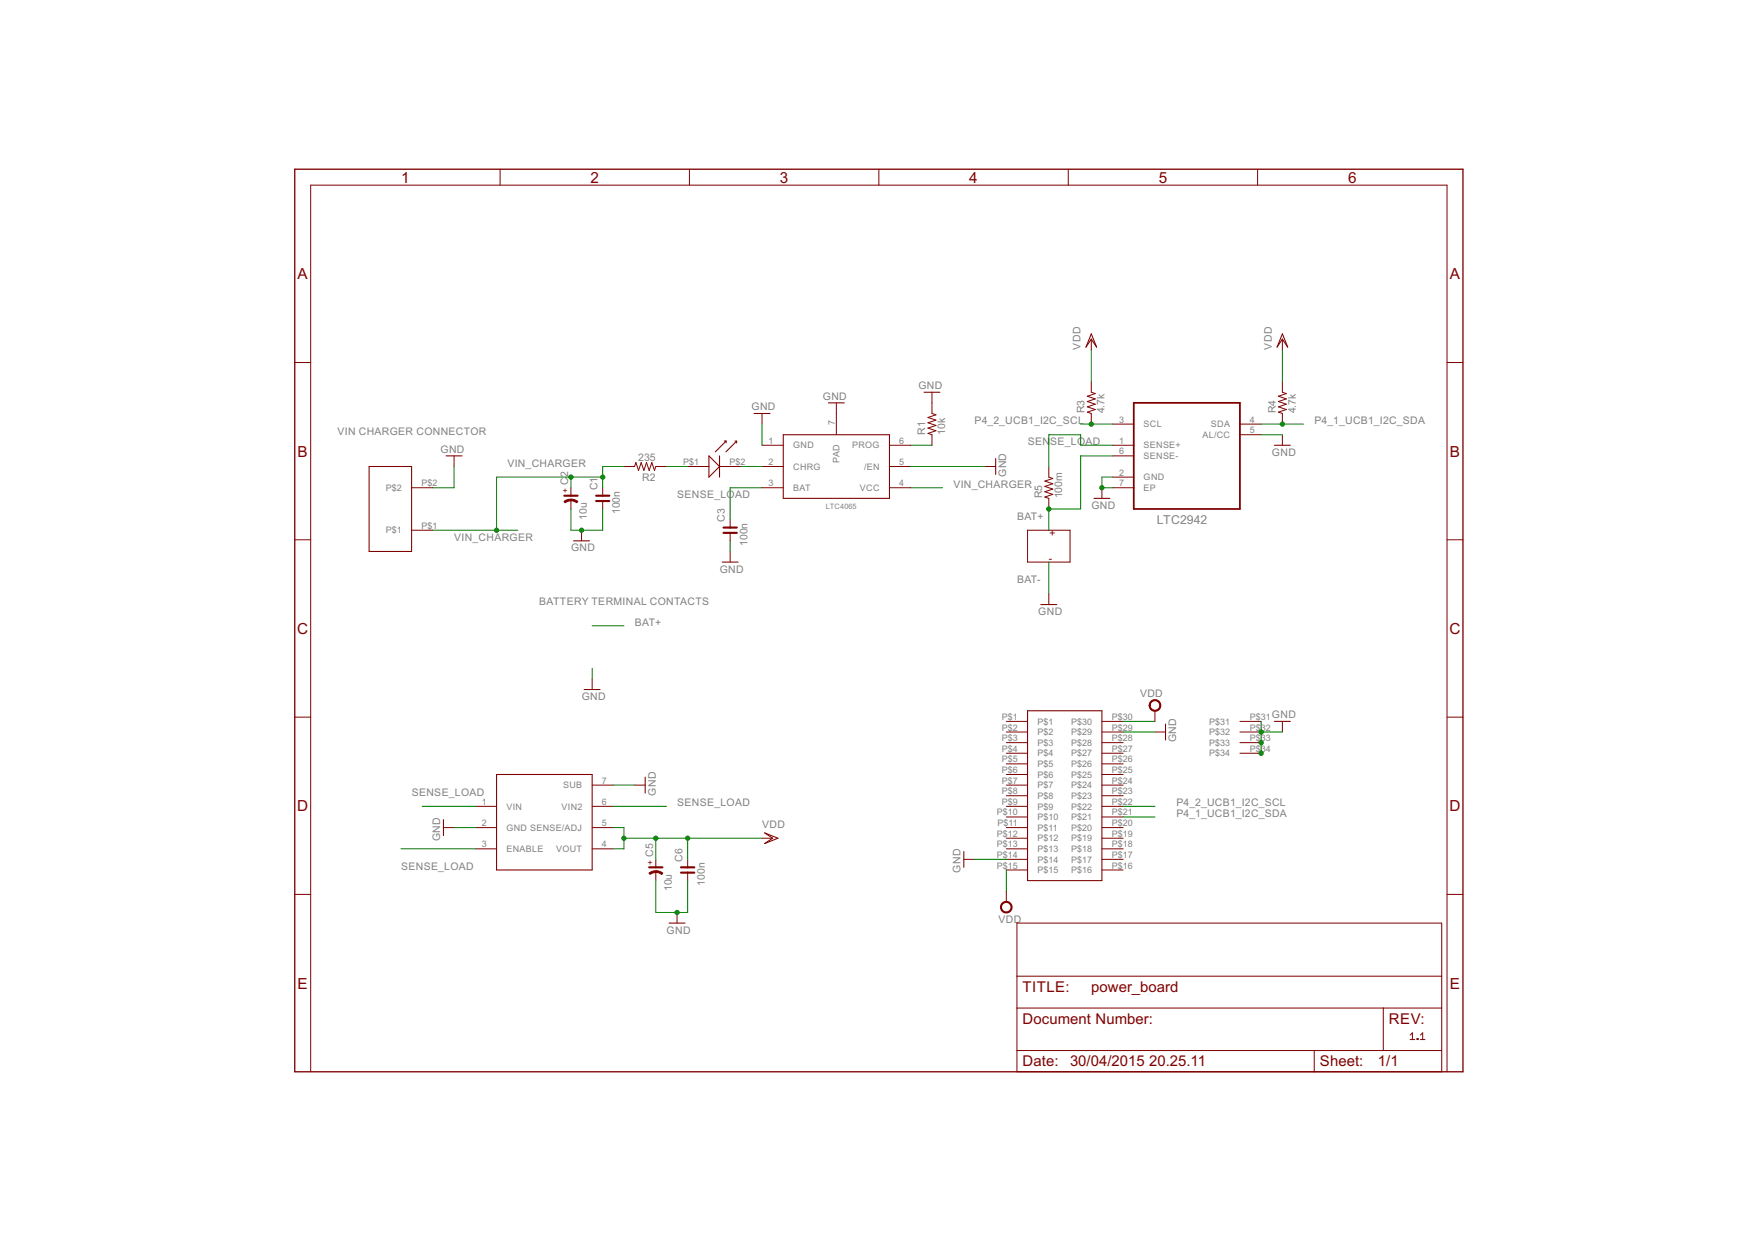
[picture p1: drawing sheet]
<?xml version="1.0" encoding="utf-8"?>
<!DOCTYPE eagle SYSTEM "eagle.dtd">
<eagle version="6.6.0">
<drawing>
<settings>
<setting alwaysvectorfont="no"/>
<setting verticaltext="up"/>
</settings>
<grid distance="0.1" unitdist="inch" unit="inch" style="lines" multiple="1" display="no" altdistance="0.01" altunitdist="inch" altunit="inch"/>
<schematic xreflabel="%F%N/%S.%C%R" xrefpart="/%S.%C%R">
<libraries>
<library name="ltc4065">
<symbols>
<symbol name="LTC4065">
<wire x1="-12.7" y1="7.62" x2="-12.7" y2="-7.62" width="0.254" layer="94"/>
<wire x1="-12.7" y1="-7.62" x2="12.7" y2="-7.62" width="0.254" layer="94"/>
<wire x1="12.7" y1="-7.62" x2="12.7" y2="7.62" width="0.254" layer="94"/>
<wire x1="12.7" y1="7.62" x2="-12.7" y2="7.62" width="0.254" layer="94"/>
<text x="-2.54" y="-10.16" size="1.27" layer="95">LTC4065</text>
<pin name="GND" x="-17.78" y="5.08" length="middle"/>
<pin name="CHRG" x="-17.78" y="0" length="middle"/>
<pin name="BAT" x="-17.78" y="-5.08" length="middle"/>
<pin name="VCC" x="17.78" y="-5.08" length="middle" rot="R180"/>
<pin name="/EN" x="17.78" y="0" length="middle" rot="R180"/>
<pin name="PROG" x="17.78" y="5.08" length="middle" rot="R180"/>
<pin name="PAD" x="0" y="12.7" length="middle" rot="R270"/>
</symbol>
</symbols>
<devicesets>
<deviceset name="LTC4065">
<gates>
<gate name="A" symbol="LTC4065" x="0" y="0"/>
</gates>
<devices>
<device name="" package="LTC4065">
<connects>
<connect gate="A" pin="/EN" pad="5"/>
<connect gate="A" pin="BAT" pad="3"/>
<connect gate="A" pin="CHRG" pad="2"/>
<connect gate="A" pin="GND" pad="1"/>
<connect gate="A" pin="PAD" pad="7"/>
<connect gate="A" pin="PROG" pad="6"/>
<connect gate="A" pin="VCC" pad="4"/>
</connects>
<technologies>
<technology name=""/>
</technologies>
</device>
</devices>
</deviceset>
</devicesets>
</library>
<library name="supply1">
<symbols>
<symbol name="GND">
<wire x1="-1.905" y1="0" x2="1.905" y2="0" width="0.254" layer="94"/>
<text x="-2.54" y="-2.54" size="1.778" layer="96">&gt;VALUE</text>
<pin name="GND" x="0" y="2.54" visible="off" length="short" direction="sup" rot="R270"/>
</symbol>
<symbol name="VDD">
<wire x1="1.27" y1="-1.905" x2="0" y2="0" width="0.254" layer="94"/>
<wire x1="0" y1="0" x2="-1.27" y2="-1.905" width="0.254" layer="94"/>
<wire x1="0" y1="1.27" x2="-1.27" y2="-1.905" width="0.254" layer="94"/>
<wire x1="1.27" y1="-1.905" x2="0" y2="1.27" width="0.254" layer="94"/>
<text x="-2.54" y="-2.54" size="1.778" layer="96" rot="R90">&gt;VALUE</text>
<pin name="VDD" x="0" y="-2.54" visible="off" length="short" direction="sup" rot="R90"/>
</symbol>
</symbols>
<devicesets>
<deviceset name="GND" prefix="GND">
<gates>
<gate name="1" symbol="GND" x="0" y="0"/>
</gates>
<devices>
<device name="">
<technologies>
<technology name=""/>
</technologies>
</device>
</devices>
</deviceset>
<deviceset name="VDD" prefix="VDD">
<gates>
<gate name="G$1" symbol="VDD" x="0" y="0"/>
</gates>
<devices>
<device name="">
<technologies>
<technology name=""/>
</technologies>
</device>
</devices>
</deviceset>
</devicesets>
</library>
<library name="rc-master-smd">
<symbols>
<symbol name="R-">
<wire x1="-2.54" y1="0" x2="-2.2225" y2="0.9525" width="0.2032" layer="94"/>
<wire x1="-2.2225" y1="0.9525" x2="-1.5875" y2="-0.9525" width="0.2032" layer="94"/>
<wire x1="-1.5875" y1="-0.9525" x2="-0.9525" y2="0.9525" width="0.2032" layer="94"/>
<wire x1="-0.9525" y1="0.9525" x2="-0.3175" y2="-0.9525" width="0.2032" layer="94"/>
<wire x1="-0.3175" y1="-0.9525" x2="0.3175" y2="0.9525" width="0.2032" layer="94"/>
<wire x1="0.3175" y1="0.9525" x2="0.9525" y2="-0.9525" width="0.2032" layer="94"/>
<wire x1="0.9525" y1="-0.9525" x2="1.5875" y2="0.9525" width="0.2032" layer="94"/>
<wire x1="1.5875" y1="0.9525" x2="2.2225" y2="-0.9525" width="0.2032" layer="94"/>
<wire x1="2.2225" y1="-0.9525" x2="2.54" y2="0" width="0.2032" layer="94"/>
<text x="-2.54" y="1.5875" size="1.778" layer="95">&gt;NAME</text>
<text x="-2.54" y="-3.175" size="1.778" layer="96">&gt;VALUE</text>
<pin name="2" x="5.08" y="0" visible="off" length="short" direction="pas" swaplevel="1" rot="R180"/>
<pin name="1" x="-5.08" y="0" visible="off" length="short" direction="pas" swaplevel="1"/>
</symbol>
<symbol name="CNP-">
<wire x1="-2.54" y1="0" x2="-0.635" y2="0" width="0.1524" layer="94"/>
<wire x1="2.54" y1="0" x2="0.635" y2="0" width="0.1524" layer="94"/>
<wire x1="0.635" y1="1.5875" x2="0.635" y2="0" width="0.508" layer="94"/>
<wire x1="0.635" y1="0" x2="0.635" y2="-1.5875" width="0.508" layer="94"/>
<wire x1="-0.635" y1="1.5875" x2="-0.635" y2="0" width="0.508" layer="94"/>
<wire x1="-0.635" y1="0" x2="-0.635" y2="-1.5875" width="0.508" layer="94"/>
<text x="-2.794" y="-1.27" size="0.8636" layer="93">1</text>
<text x="2.286" y="-1.27" size="0.8636" layer="93">2</text>
<text x="1.905" y="1.27" size="1.778" layer="95">&gt;NAME</text>
<text x="-3.81" y="-4.1275" size="1.778" layer="96">&gt;VALUE</text>
<pin name="1" x="-2.54" y="0" visible="off" length="point" direction="pas" swaplevel="1"/>
<pin name="2" x="2.54" y="0" visible="off" length="point" direction="pas" swaplevel="1" rot="R180"/>
</symbol>
<symbol name="CP-">
<wire x1="0.635" y1="0" x2="2.54" y2="0" width="0.1524" layer="94"/>
<wire x1="0.635" y1="1.5875" x2="0.635" y2="0" width="0.508" layer="94"/>
<wire x1="0.635" y1="0" x2="0.635" y2="-1.5875" width="0.508" layer="94"/>
<wire x1="-0.381" y1="0" x2="-0.3811" y2="0" width="0.1524" layer="94"/>
<wire x1="-0.3811" y1="0" x2="-2.54" y2="0" width="0.1524" layer="94"/>
<wire x1="-0.365" y1="0" x2="-0.9017" y2="-1.5367" width="0.4064" layer="94" curve="-37.878659" cap="flat"/>
<wire x1="-0.8979" y1="1.5144" x2="-0.3811" y2="0" width="0.4064" layer="94" curve="-37.377473" cap="flat"/>
<text x="3.175" y="0.635" size="1.778" layer="95">&gt;NAME</text>
<text x="-5.08" y="-3.81" size="1.778" layer="96">&gt;VALUE</text>
<text x="1.27" y="0.635" size="1.4224" layer="94" ratio="12">+</text>
<pin name="-" x="-2.54" y="0" visible="off" length="point" direction="pas"/>
<pin name="+" x="2.54" y="0" visible="off" length="point" direction="pas" rot="R180"/>
</symbol>
</symbols>
<devicesets>
<deviceset name="C_" prefix="C" uservalue="yes">
<gates>
<gate name="G$1" symbol="CNP-" x="2.54" y="0"/>
</gates>
<devices>
<device name="1812" package="C1812">
<connects>
<connect gate="G$1" pin="1" pad="1"/>
<connect gate="G$1" pin="2" pad="2"/>
</connects>
<technologies>
<technology name=""/>
</technologies>
</device>
<device name="1812K" package="C1812K">
<connects>
<connect gate="G$1" pin="1" pad="1"/>
<connect gate="G$1" pin="2" pad="2"/>
</connects>
<technologies>
<technology name=""/>
</technologies>
</device>
<device name="1825" package="C1825">
<connects>
<connect gate="G$1" pin="1" pad="1"/>
<connect gate="G$1" pin="2" pad="2"/>
</connects>
<technologies>
<technology name=""/>
</technologies>
</device>
<device name="1825K" package="C1825K">
<connects>
<connect gate="G$1" pin="1" pad="1"/>
<connect gate="G$1" pin="2" pad="2"/>
</connects>
<technologies>
<technology name=""/>
</technologies>
</device>
<device name="2012" package="C2012">
<connects>
<connect gate="G$1" pin="1" pad="1"/>
<connect gate="G$1" pin="2" pad="2"/>
</connects>
<technologies>
<technology name=""/>
</technologies>
</device>
<device name="2220K" package="C2220K">
<connects>
<connect gate="G$1" pin="1" pad="1"/>
<connect gate="G$1" pin="2" pad="2"/>
</connects>
<technologies>
<technology name=""/>
</technologies>
</device>
<device name="2225K" package="C2225K">
<connects>
<connect gate="G$1" pin="1" pad="1"/>
<connect gate="G$1" pin="2" pad="2"/>
</connects>
<technologies>
<technology name=""/>
</technologies>
</device>
<device name="3216" package="C3216">
<connects>
<connect gate="G$1" pin="1" pad="1"/>
<connect gate="G$1" pin="2" pad="2"/>
</connects>
<technologies>
<technology name=""/>
</technologies>
</device>
<device name="3225" package="C3225">
<connects>
<connect gate="G$1" pin="1" pad="1"/>
<connect gate="G$1" pin="2" pad="2"/>
</connects>
<technologies>
<technology name=""/>
</technologies>
</device>
<device name="4532" package="C4532">
<connects>
<connect gate="G$1" pin="1" pad="1"/>
<connect gate="G$1" pin="2" pad="2"/>
</connects>
<technologies>
<technology name=""/>
</technologies>
</device>
<device name="4564" package="C4564">
<connects>
<connect gate="G$1" pin="1" pad="1"/>
<connect gate="G$1" pin="2" pad="2"/>
</connects>
<technologies>
<technology name=""/>
</technologies>
</device>
<device name="0402" package="C0402">
<connects>
<connect gate="G$1" pin="1" pad="1"/>
<connect gate="G$1" pin="2" pad="2"/>
</connects>
<technologies>
<technology name=""/>
</technologies>
</device>
<device name="0603" package="C0603">
<connects>
<connect gate="G$1" pin="1" pad="1"/>
<connect gate="G$1" pin="2" pad="2"/>
</connects>
<technologies>
<technology name=""/>
</technologies>
</device>
<device name="0805" package="C0805">
<connects>
<connect gate="G$1" pin="1" pad="1"/>
<connect gate="G$1" pin="2" pad="2"/>
</connects>
<technologies>
<technology name=""/>
</technologies>
</device>
<device name="1206" package="C1206">
<connects>
<connect gate="G$1" pin="1" pad="1"/>
<connect gate="G$1" pin="2" pad="2"/>
</connects>
<technologies>
<technology name=""/>
</technologies>
</device>
<device name="1210" package="C1210">
<connects>
<connect gate="G$1" pin="1" pad="1"/>
<connect gate="G$1" pin="2" pad="2"/>
</connects>
<technologies>
<technology name=""/>
</technologies>
</device>
<device name="0201" package="C0201">
<connects>
<connect gate="G$1" pin="1" pad="1"/>
<connect gate="G$1" pin="2" pad="2"/>
</connects>
<technologies>
<technology name=""/>
</technologies>
</device>
<device name="1608" package="C1608">
<connects>
<connect gate="G$1" pin="1" pad="1"/>
<connect gate="G$1" pin="2" pad="2"/>
</connects>
<technologies>
<technology name=""/>
</technologies>
</device>
<device name="1808" package="C1808">
<connects>
<connect gate="G$1" pin="1" pad="1"/>
<connect gate="G$1" pin="2" pad="2"/>
</connects>
<technologies>
<technology name=""/>
</technologies>
</device>
</devices>
</deviceset>
<deviceset name="CP_" prefix="C" uservalue="yes">
<gates>
<gate name="G$1" symbol="CP-" x="0" y="0"/>
</gates>
<devices>
<device name="SV-A" package="CSV-A">
<connects>
<connect gate="G$1" pin="+" pad="+"/>
<connect gate="G$1" pin="-" pad="-"/>
</connects>
<technologies>
<technology name=""/>
</technologies>
</device>
<device name="SV-B" package="CSV-B">
<connects>
<connect gate="G$1" pin="+" pad="+"/>
<connect gate="G$1" pin="-" pad="-"/>
</connects>
<technologies>
<technology name=""/>
</technologies>
</device>
<device name="SV-C" package="CSV-C">
<connects>
<connect gate="G$1" pin="+" pad="+"/>
<connect gate="G$1" pin="-" pad="-"/>
</connects>
<technologies>
<technology name=""/>
</technologies>
</device>
<device name="SV-D" package="CSV-D">
<connects>
<connect gate="G$1" pin="+" pad="+"/>
<connect gate="G$1" pin="-" pad="-"/>
</connects>
<technologies>
<technology name=""/>
</technologies>
</device>
<device name="SV-E/F" package="CSV-E/F">
<connects>
<connect gate="G$1" pin="+" pad="+"/>
<connect gate="G$1" pin="-" pad="-"/>
</connects>
<technologies>
<technology name=""/>
</technologies>
</device>
<device name="SV-G" package="CSV-G">
<connects>
<connect gate="G$1" pin="+" pad="+"/>
<connect gate="G$1" pin="-" pad="-"/>
</connects>
<technologies>
<technology name=""/>
</technologies>
</device>
<device name="3216" package="C3216/T">
<connects>
<connect gate="G$1" pin="+" pad="+"/>
<connect gate="G$1" pin="-" pad="-"/>
</connects>
<technologies>
<technology name=""/>
</technologies>
</device>
<device name="3216-18" package="C3216-18/T">
<connects>
<connect gate="G$1" pin="+" pad="+"/>
<connect gate="G$1" pin="-" pad="-"/>
</connects>
<technologies>
<technology name=""/>
</technologies>
</device>
<device name="3528" package="C3528/T">
<connects>
<connect gate="G$1" pin="+" pad="+"/>
<connect gate="G$1" pin="-" pad="-"/>
</connects>
<technologies>
<technology name=""/>
</technologies>
</device>
<device name="3528-21" package="C3528-21/T">
<connects>
<connect gate="G$1" pin="+" pad="+"/>
<connect gate="G$1" pin="-" pad="-"/>
</connects>
<technologies>
<technology name=""/>
</technologies>
</device>
<device name="6032" package="C6032/T">
<connects>
<connect gate="G$1" pin="+" pad="+"/>
<connect gate="G$1" pin="-" pad="-"/>
</connects>
<technologies>
<technology name=""/>
</technologies>
</device>
<device name="6032-28" package="C6032-28/T">
<connects>
<connect gate="G$1" pin="+" pad="+"/>
<connect gate="G$1" pin="-" pad="-"/>
</connects>
<technologies>
<technology name=""/>
</technologies>
</device>
<device name="7343" package="C7343/T">
<connects>
<connect gate="G$1" pin="+" pad="+"/>
<connect gate="G$1" pin="-" pad="-"/>
</connects>
<technologies>
<technology name=""/>
</technologies>
</device>
<device name="SV-H" package="CSV-H">
<connects>
<connect gate="G$1" pin="+" pad="+"/>
<connect gate="G$1" pin="-" pad="-"/>
</connects>
<technologies>
<technology name=""/>
</technologies>
</device>
<device name="SV-J" package="CSV-J">
<connects>
<connect gate="G$1" pin="+" pad="+"/>
<connect gate="G$1" pin="-" pad="-"/>
</connects>
<technologies>
<technology name=""/>
</technologies>
</device>
<device name="SV-K" package="CSV-K">
<connects>
<connect gate="G$1" pin="+" pad="+"/>
<connect gate="G$1" pin="-" pad="-"/>
</connects>
<technologies>
<technology name=""/>
</technologies>
</device>
<device name="" package="C0402">
<connects>
<connect gate="G$1" pin="+" pad="1"/>
<connect gate="G$1" pin="-" pad="2"/>
</connects>
<technologies>
<technology name=""/>
</technologies>
</device>
</devices>
</deviceset>
<deviceset name="R_" prefix="R" uservalue="yes">
<gates>
<gate name="G$1" symbol="R-" x="0" y="0"/>
</gates>
<devices>
<device name="0402" package="R0402">
<connects>
<connect gate="G$1" pin="1" pad="1"/>
<connect gate="G$1" pin="2" pad="2"/>
</connects>
<technologies>
<technology name=""/>
</technologies>
</device>
<device name="0603" package="R0603">
<connects>
<connect gate="G$1" pin="1" pad="1"/>
<connect gate="G$1" pin="2" pad="2"/>
</connects>
<technologies>
<technology name=""/>
</technologies>
</device>
<device name="0805" package="R0805">
<connects>
<connect gate="G$1" pin="1" pad="1"/>
<connect gate="G$1" pin="2" pad="2"/>
</connects>
<technologies>
<technology name=""/>
</technologies>
</device>
<device name="1005" package="R1005">
<connects>
<connect gate="G$1" pin="1" pad="1"/>
<connect gate="G$1" pin="2" pad="2"/>
</connects>
<technologies>
<technology name=""/>
</technologies>
</device>
<device name="1206" package="R1206">
<connects>
<connect gate="G$1" pin="1" pad="1"/>
<connect gate="G$1" pin="2" pad="2"/>
</connects>
<technologies>
<technology name=""/>
</technologies>
</device>
<device name="1210" package="R1210">
<connects>
<connect gate="G$1" pin="1" pad="1"/>
<connect gate="G$1" pin="2" pad="2"/>
</connects>
<technologies>
<technology name=""/>
</technologies>
</device>
<device name="2010" package="R2010">
<connects>
<connect gate="G$1" pin="1" pad="1"/>
<connect gate="G$1" pin="2" pad="2"/>
</connects>
<technologies>
<technology name=""/>
</technologies>
</device>
<device name="2012" package="R2012">
<connects>
<connect gate="G$1" pin="1" pad="1"/>
<connect gate="G$1" pin="2" pad="2"/>
</connects>
<technologies>
<technology name=""/>
</technologies>
</device>
<device name="2512" package="R2512">
<connects>
<connect gate="G$1" pin="1" pad="1"/>
<connect gate="G$1" pin="2" pad="2"/>
</connects>
<technologies>
<technology name=""/>
</technologies>
</device>
<device name="3216" package="R3216">
<connects>
<connect gate="G$1" pin="1" pad="1"/>
<connect gate="G$1" pin="2" pad="2"/>
</connects>
<technologies>
<technology name=""/>
</technologies>
</device>
<device name="3225" package="R3225">
<connects>
<connect gate="G$1" pin="1" pad="1"/>
<connect gate="G$1" pin="2" pad="2"/>
</connects>
<technologies>
<technology name=""/>
</technologies>
</device>
<device name="5025" package="R5025">
<connects>
<connect gate="G$1" pin="1" pad="1"/>
<connect gate="G$1" pin="2" pad="2"/>
</connects>
<technologies>
<technology name=""/>
</technologies>
</device>
<device name="6332" package="R6332">
<connects>
<connect gate="G$1" pin="1" pad="1"/>
<connect gate="G$1" pin="2" pad="2"/>
</connects>
<technologies>
<technology name=""/>
</technologies>
</device>
<device name="0201" package="R0201">
<connects>
<connect gate="G$1" pin="1" pad="1"/>
<connect gate="G$1" pin="2" pad="2"/>
</connects>
<technologies>
<technology name=""/>
</technologies>
</device>
</devices>
</deviceset>
</devicesets>
</library>
<library name="LED_0402">
<symbols>
<symbol name="LED_0402">
<wire x1="-2.54" y1="2.54" x2="-2.54" y2="0" width="0.254" layer="94"/>
<wire x1="-2.54" y1="0" x2="-2.54" y2="-2.54" width="0.254" layer="94"/>
<wire x1="-2.54" y1="-2.54" x2="0" y2="0" width="0.254" layer="94"/>
<wire x1="0" y1="0" x2="-2.54" y2="2.54" width="0.254" layer="94"/>
<wire x1="0" y1="2.54" x2="0" y2="0" width="0.254" layer="94"/>
<wire x1="0" y1="0" x2="0" y2="-2.54" width="0.254" layer="94"/>
<wire x1="-1.0022" y1="3.5243" x2="1.5378" y2="6.0643" width="0.254" layer="94"/>
<wire x1="1.5378" y1="3.5243" x2="4.0778" y2="6.0643" width="0.254" layer="94"/>
<wire x1="1.1473" y1="6.0978" x2="1.555" y2="6.0978" width="0.254" layer="94"/>
<wire x1="1.555" y1="6.0978" x2="1.555" y2="5.664" width="0.254" layer="94"/>
<wire x1="3.7087" y1="6.0772" x2="4.0798" y2="6.0686" width="0.254" layer="94"/>
<wire x1="4.0798" y1="6.0686" x2="4.0798" y2="5.6434" width="0.254" layer="94"/>
<pin name="A" x="-7.62" y="0" visible="pad" length="middle"/>
<pin name="K" x="5.08" y="0" visible="pad" length="middle" rot="R180"/>
</symbol>
</symbols>
<devicesets>
<deviceset name="LED0402">
<gates>
<gate name="G$1" symbol="LED_0402" x="7.62" y="0"/>
</gates>
<devices>
<device name="" package="LED_0402">
<connects>
<connect gate="G$1" pin="A" pad="P$1"/>
<connect gate="G$1" pin="K" pad="P$2"/>
</connects>
<technologies>
<technology name=""/>
</technologies>
</device>
</devices>
</deviceset>
</devicesets>
</library>
<library name="ltc2942">
<symbols>
<symbol name="LTC2942CDCBTRMPBF">
<wire x1="-12.7" y1="10.16" x2="-12.7" y2="-15.24" width="0.4064" layer="94"/>
<wire x1="-12.7" y1="-15.24" x2="12.7" y2="-15.24" width="0.4064" layer="94"/>
<wire x1="12.7" y1="-15.24" x2="12.7" y2="10.16" width="0.4064" layer="94"/>
<wire x1="12.7" y1="10.16" x2="-12.7" y2="10.16" width="0.4064" layer="94"/>
<text x="-7.2644" y="-18.8214" size="2.0828" layer="95" ratio="10" rot="SR0">LTC2942</text>
<pin name="SCL" x="-17.78" y="5.08" length="middle" direction="in"/>
<pin name="SENSE+" x="-17.78" y="0" length="middle" direction="in"/>
<pin name="SENSE-" x="-17.78" y="-2.54" length="middle" direction="in"/>
<pin name="GND" x="-17.78" y="-7.62" length="middle" direction="pas"/>
<pin name="EP" x="-17.78" y="-10.16" length="middle" direction="pas"/>
<pin name="SDA" x="17.78" y="5.08" length="middle" rot="R180"/>
<pin name="AL/CC" x="17.78" y="2.54" length="middle" rot="R180"/>
</symbol>
</symbols>
<devicesets>
<deviceset name="LTC2942CDCBTRMPBF" prefix="U">
<gates>
<gate name="A" symbol="LTC2942CDCBTRMPBF" x="0" y="0"/>
</gates>
<devices>
<device name="" package="DFN200X300X80-7N">
<connects>
<connect gate="A" pin="AL/CC" pad="5"/>
<connect gate="A" pin="EP" pad="7"/>
<connect gate="A" pin="GND" pad="2"/>
<connect gate="A" pin="SCL" pad="3"/>
<connect gate="A" pin="SDA" pad="4"/>
<connect gate="A" pin="SENSE+" pad="1"/>
<connect gate="A" pin="SENSE-" pad="6"/>
</connects>
<technologies>
<technology name="">
<attribute name="MPN" value="LTC2942CDCB#TRMPBF" constant="no"/>
<attribute name="OC_FARNELL" value="-" constant="no"/>
<attribute name="OC_NEWARK" value="67R9018" constant="no"/>
<attribute name="PACKAGE" value="DFN-6" constant="no"/>
<attribute name="SUPPLIER" value="Linear Technology" constant="no"/>
</technology>
</technologies>
</device>
</devices>
</deviceset>
</devicesets>
</library>
<library name="NCP606">
<symbols>
<symbol name="NCP606">
<wire x1="-10.16" y1="12.7" x2="-10.16" y2="-10.16" width="0.254" layer="94"/>
<wire x1="-10.16" y1="-10.16" x2="12.7" y2="-10.16" width="0.254" layer="94"/>
<wire x1="12.7" y1="-10.16" x2="12.7" y2="12.7" width="0.254" layer="94"/>
<wire x1="12.7" y1="12.7" x2="-10.16" y2="12.7" width="0.254" layer="94"/>
<pin name="VIN" x="-15.24" y="5.08" length="middle"/>
<pin name="GND" x="-15.24" y="0" length="middle"/>
<pin name="ENABLE" x="-15.24" y="-5.08" length="middle"/>
<pin name="VOUT" x="17.78" y="-5.08" length="middle" rot="R180"/>
<pin name="SENSE/ADJ" x="17.78" y="0" length="middle" rot="R180"/>
<pin name="VIN2" x="17.78" y="5.08" length="middle" rot="R180"/>
<pin name="SUB" x="17.78" y="10.16" length="middle" rot="R180"/>
</symbol>
</symbols>
<devicesets>
<deviceset name="NCP606">
<gates>
<gate name="A" symbol="NCP606" x="0" y="0"/>
</gates>
<devices>
<device name="" package="NCP606">
<connects>
<connect gate="A" pin="ENABLE" pad="3"/>
<connect gate="A" pin="GND" pad="2"/>
<connect gate="A" pin="SENSE/ADJ" pad="5"/>
<connect gate="A" pin="SUB" pad="7"/>
<connect gate="A" pin="VIN" pad="1"/>
<connect gate="A" pin="VIN2" pad="6"/>
<connect gate="A" pin="VOUT" pad="4"/>
</connects>
<technologies>
<technology name=""/>
</technologies>
</device>
</devices>
</deviceset>
</devicesets>
</library>
<library name="supply2">
<symbols>
<symbol name="VDD">
<circle x="0" y="1.27" radius="1.27" width="0.254" layer="94"/>
<text x="-1.905" y="3.175" size="1.778" layer="96">&gt;VALUE</text>
<pin name="VDD" x="0" y="-2.54" visible="off" length="short" direction="sup" rot="R90"/>
</symbol>
</symbols>
<devicesets>
<deviceset name="VDD" prefix="SUPPLY">
<gates>
<gate name="G$1" symbol="VDD" x="0" y="0"/>
</gates>
<devices>
<device name="">
<technologies>
<technology name=""/>
</technologies>
</device>
</devices>
</deviceset>
</devicesets>
</library>
<library name="Molex_SlimStack">
<symbols>
<symbol name="55909-0374_PLUG">
<wire x1="-10.16" y1="20.32" x2="-10.16" y2="-20.32" width="0.254" layer="94"/>
<wire x1="-10.16" y1="-20.32" x2="7.62" y2="-20.32" width="0.254" layer="94"/>
<wire x1="7.62" y1="-20.32" x2="7.62" y2="20.32" width="0.254" layer="94"/>
<wire x1="7.62" y1="20.32" x2="-10.16" y2="20.32" width="0.254" layer="94"/>
<pin name="P$1" x="-15.24" y="17.78" length="middle"/>
<pin name="P$2" x="-15.24" y="15.24" length="middle"/>
<pin name="P$3" x="-15.24" y="12.7" length="middle"/>
<pin name="P$4" x="-15.24" y="10.16" length="middle"/>
<pin name="P$5" x="-15.24" y="7.62" length="middle"/>
<pin name="P$6" x="-15.24" y="5.08" length="middle"/>
<pin name="P$7" x="-15.24" y="2.54" length="middle"/>
<pin name="P$8" x="-15.24" y="0" length="middle"/>
<pin name="P$9" x="-15.24" y="-2.54" length="middle"/>
<pin name="P$10" x="-15.24" y="-5.08" length="middle"/>
<pin name="P$11" x="-15.24" y="-7.62" length="middle"/>
<pin name="P$12" x="-15.24" y="-10.16" length="middle"/>
<pin name="P$13" x="-15.24" y="-12.7" length="middle"/>
<pin name="P$14" x="-15.24" y="-15.24" length="middle"/>
<pin name="P$15" x="-15.24" y="-17.78" length="middle"/>
<pin name="P$16" x="12.7" y="-17.78" length="middle" rot="R180"/>
<pin name="P$17" x="12.7" y="-15.24" length="middle" rot="R180"/>
<pin name="P$18" x="12.7" y="-12.7" length="middle" rot="R180"/>
<pin name="P$19" x="12.7" y="-10.16" length="middle" rot="R180"/>
<pin name="P$20" x="12.7" y="-7.62" length="middle" rot="R180"/>
<pin name="P$21" x="12.7" y="-5.08" length="middle" rot="R180"/>
<pin name="P$22" x="12.7" y="-2.54" length="middle" rot="R180"/>
<pin name="P$23" x="12.7" y="0" length="middle" rot="R180"/>
<pin name="P$24" x="12.7" y="2.54" length="middle" rot="R180"/>
<pin name="P$25" x="12.7" y="5.08" length="middle" rot="R180"/>
<pin name="P$26" x="12.7" y="7.62" length="middle" rot="R180"/>
<pin name="P$27" x="12.7" y="10.16" length="middle" rot="R180"/>
<pin name="P$28" x="12.7" y="12.7" length="middle" rot="R180"/>
<pin name="P$29" x="12.7" y="15.24" length="middle" rot="R180"/>
<pin name="P$30" x="12.7" y="17.78" length="middle" rot="R180"/>
<pin name="P$31" x="45.72" y="17.78" length="middle" rot="R180"/>
<pin name="P$32" x="45.72" y="15.24" length="middle" rot="R180"/>
<pin name="P$33" x="45.72" y="12.7" length="middle" rot="R180"/>
<pin name="P$34" x="45.72" y="10.16" length="middle" rot="R180"/>
</symbol>
</symbols>
<devicesets>
<deviceset name="55909-0374_PLUG">
<gates>
<gate name="G$1" symbol="55909-0374_PLUG" x="0" y="-2.54"/>
</gates>
<devices>
<device name="" package="55909-0374_PLUG">
<connects>
<connect gate="G$1" pin="P$1" pad="P$1"/>
<connect gate="G$1" pin="P$10" pad="P$10"/>
<connect gate="G$1" pin="P$11" pad="P$11"/>
<connect gate="G$1" pin="P$12" pad="P$12"/>
<connect gate="G$1" pin="P$13" pad="P$13"/>
<connect gate="G$1" pin="P$14" pad="P$14"/>
<connect gate="G$1" pin="P$15" pad="P$15"/>
<connect gate="G$1" pin="P$16" pad="P$16"/>
<connect gate="G$1" pin="P$17" pad="P$17"/>
<connect gate="G$1" pin="P$18" pad="P$18"/>
<connect gate="G$1" pin="P$19" pad="P$19"/>
<connect gate="G$1" pin="P$2" pad="P$2"/>
<connect gate="G$1" pin="P$20" pad="P$20"/>
<connect gate="G$1" pin="P$21" pad="P$21"/>
<connect gate="G$1" pin="P$22" pad="P$22"/>
<connect gate="G$1" pin="P$23" pad="P$23"/>
<connect gate="G$1" pin="P$24" pad="P$24"/>
<connect gate="G$1" pin="P$25" pad="P$25"/>
<connect gate="G$1" pin="P$26" pad="P$26"/>
<connect gate="G$1" pin="P$27" pad="P$27"/>
<connect gate="G$1" pin="P$28" pad="P$28"/>
<connect gate="G$1" pin="P$29" pad="P$29"/>
<connect gate="G$1" pin="P$3" pad="P$3"/>
<connect gate="G$1" pin="P$30" pad="P$30"/>
<connect gate="G$1" pin="P$31" pad="P$31"/>
<connect gate="G$1" pin="P$32" pad="P$32"/>
<connect gate="G$1" pin="P$33" pad="P$33"/>
<connect gate="G$1" pin="P$34" pad="P$34"/>
<connect gate="G$1" pin="P$4" pad="P$4"/>
<connect gate="G$1" pin="P$5" pad="P$5"/>
<connect gate="G$1" pin="P$6" pad="P$6"/>
<connect gate="G$1" pin="P$7" pad="P$7"/>
<connect gate="G$1" pin="P$8" pad="P$8"/>
<connect gate="G$1" pin="P$9" pad="P$9"/>
</connects>
<technologies>
<technology name="">
<attribute name="CODE" value="" constant="no"/>
<attribute name="VENDOR" value="DK" constant="no"/>
</technology>
</technologies>
</device>
</devices>
</deviceset>
</devicesets>
</library>
<library name="ASR_2_CONN">
<symbols>
<symbol name="CABLE_PLUG">
<pin name="P$1" x="-5.08" y="-7.62" length="middle" rot="R90"/>
<pin name="P$2" x="5.08" y="-7.62" length="middle" rot="R90"/>
<wire x1="-10.16" y1="-2.54" x2="10.16" y2="-2.54" width="0.254" layer="94"/>
<wire x1="10.16" y1="-2.54" x2="10.16" y2="7.62" width="0.254" layer="94"/>
<wire x1="10.16" y1="7.62" x2="-10.16" y2="7.62" width="0.254" layer="94"/>
<wire x1="-10.16" y1="7.62" x2="-10.16" y2="-2.54" width="0.254" layer="94"/>
</symbol>
</symbols>
<devicesets>
<deviceset name="ASR_2_REC">
<gates>
<gate name="G$1" symbol="CABLE_PLUG" x="0" y="-2.54"/>
</gates>
<devices>
<device name="" package="ASR_2_CONN">
<connects>
<connect gate="G$1" pin="P$1" pad="P$1"/>
<connect gate="G$1" pin="P$2" pad="P$2"/>
</connects>
<technologies>
<technology name=""/>
</technologies>
</device>
</devices>
</deviceset>
</devicesets>
</library>
<library name="frames">
<symbols>
<symbol name="FRAME_A_L">
<frame x1="0" y1="0" x2="279.4" y2="215.9" columns="6" rows="5" layer="94" border-bottom="no"/>
</symbol>
<symbol name="DOCFIELD">
<wire x1="0" y1="0" x2="71.12" y2="0" width="0.1016" layer="94"/>
<wire x1="101.6" y1="15.24" x2="87.63" y2="15.24" width="0.1016" layer="94"/>
<wire x1="0" y1="0" x2="0" y2="5.08" width="0.1016" layer="94"/>
<wire x1="0" y1="5.08" x2="71.12" y2="5.08" width="0.1016" layer="94"/>
<wire x1="0" y1="5.08" x2="0" y2="15.24" width="0.1016" layer="94"/>
<wire x1="101.6" y1="15.24" x2="101.6" y2="5.08" width="0.1016" layer="94"/>
<wire x1="71.12" y1="5.08" x2="71.12" y2="0" width="0.1016" layer="94"/>
<wire x1="71.12" y1="5.08" x2="87.63" y2="5.08" width="0.1016" layer="94"/>
<wire x1="71.12" y1="0" x2="101.6" y2="0" width="0.1016" layer="94"/>
<wire x1="87.63" y1="15.24" x2="87.63" y2="5.08" width="0.1016" layer="94"/>
<wire x1="87.63" y1="15.24" x2="0" y2="15.24" width="0.1016" layer="94"/>
<wire x1="87.63" y1="5.08" x2="101.6" y2="5.08" width="0.1016" layer="94"/>
<wire x1="101.6" y1="5.08" x2="101.6" y2="0" width="0.1016" layer="94"/>
<wire x1="0" y1="15.24" x2="0" y2="22.86" width="0.1016" layer="94"/>
<wire x1="101.6" y1="35.56" x2="0" y2="35.56" width="0.1016" layer="94"/>
<wire x1="101.6" y1="35.56" x2="101.6" y2="22.86" width="0.1016" layer="94"/>
<wire x1="0" y1="22.86" x2="101.6" y2="22.86" width="0.1016" layer="94"/>
<wire x1="0" y1="22.86" x2="0" y2="35.56" width="0.1016" layer="94"/>
<wire x1="101.6" y1="22.86" x2="101.6" y2="15.24" width="0.1016" layer="94"/>
<text x="1.27" y="1.27" size="2.54" layer="94">Date:</text>
<text x="12.7" y="1.27" size="2.54" layer="94">&gt;LAST_DATE_TIME</text>
<text x="72.39" y="1.27" size="2.54" layer="94">Sheet:</text>
<text x="86.36" y="1.27" size="2.54" layer="94">&gt;SHEET</text>
<text x="88.9" y="11.43" size="2.54" layer="94">REV:</text>
<text x="1.27" y="19.05" size="2.54" layer="94">TITLE:</text>
<text x="1.27" y="11.43" size="2.54" layer="94">Document Number:</text>
<text x="17.78" y="19.05" size="2.54" layer="94">&gt;DRAWING_NAME</text>
</symbol>
</symbols>
<devicesets>
<deviceset name="FRAME_A_L" prefix="FRAME" uservalue="yes">
<gates>
<gate name="G$1" symbol="FRAME_A_L" x="0" y="0" addlevel="always"/>
<gate name="G$2" symbol="DOCFIELD" x="172.72" y="0" addlevel="always"/>
</gates>
<devices>
<device name="">
<technologies>
<technology name=""/>
</technologies>
</device>
</devices>
</deviceset>
</devicesets>
</library>
</libraries>
<attributes>
</attributes>
<variantdefs>
</variantdefs>
<classes>
<class number="0" name="default" width="0" drill="0">
</class>
</classes>
<parts>
<part name="U$1" library="ltc4065" deviceset="LTC4065" device=""/>
<part name="GND1" library="supply1" deviceset="GND" device=""/>
<part name="GND2" library="supply1" deviceset="GND" device=""/>
<part name="R1" library="rc-master-smd" deviceset="R_" device="0402" value="10k"/>
<part name="GND4" library="supply1" deviceset="GND" device=""/>
<part name="R2" library="rc-master-smd" deviceset="R_" device="0402" value="235"/>
<part name="U$2" library="LED_0402" deviceset="LED0402" device=""/>
<part name="U1" library="ltc2942" deviceset="LTC2942CDCBTRMPBF" device=""/>
<part name="R3" library="rc-master-smd" deviceset="R_" device="0402" value="4.7k"/>
<part name="R4" library="rc-master-smd" deviceset="R_" device="0402" value="4.7k"/>
<part name="GND5" library="supply1" deviceset="GND" device=""/>
<part name="P+1" library="supply1" deviceset="VDD" device=""/>
<part name="P+2" library="supply1" deviceset="VDD" device=""/>
<part name="R5" library="rc-master-smd" deviceset="R_" device="0402" value="100m"/>
<part name="C1" library="rc-master-smd" deviceset="C_" device="0402" value="100n"/>
<part name="C2" library="rc-master-smd" deviceset="CP_" device="" value="10u"/>
<part name="GND7" library="supply1" deviceset="GND" device=""/>
<part name="GND8" library="supply1" deviceset="GND" device=""/>
<part name="C3" library="rc-master-smd" deviceset="C_" device="0402" value="100n"/>
<part name="U$4" library="NCP606" deviceset="NCP606" device=""/>
<part name="GND11" library="supply1" deviceset="GND" device=""/>
<part name="GND12" library="supply1" deviceset="GND" device=""/>
<part name="C5" library="rc-master-smd" deviceset="CP_" device="" value="10u"/>
<part name="C6" library="rc-master-smd" deviceset="C_" device="0402" value="100n"/>
<part name="GND13" library="supply1" deviceset="GND" device=""/>
<part name="P+5" library="supply1" deviceset="VDD" device=""/>
<part name="GND16" library="supply1" deviceset="GND" device=""/>
<part name="GND9" library="supply1" deviceset="GND" device=""/>
<part name="GND10" library="supply1" deviceset="GND" device=""/>
<part name="U$3" library="Molex_SlimStack" deviceset="55909-0374_PLUG" device=""/>
<part name="GND17" library="supply1" deviceset="GND" device=""/>
<part name="GND19" library="supply1" deviceset="GND" device=""/>
<part name="SUPPLY1" library="supply2" deviceset="VDD" device=""/>
<part name="GND6" library="supply1" deviceset="GND" device=""/>
<part name="SUPPLY2" library="supply2" deviceset="VDD" device=""/>
<part name="GND14" library="supply1" deviceset="GND" device=""/>
<part name="U$5" library="ASR_2_CONN" deviceset="ASR_2_REC" device=""/>
<part name="GND15" library="supply1" deviceset="GND" device=""/>
<part name="FRAME1" library="frames" deviceset="FRAME_A_L" device=""/>
</parts>
<sheets>
<sheet>
<plain>
<wire x1="167.64" y1="27.94" x2="177.8" y2="27.94" width="0.1524" layer="94"/>
<wire x1="177.8" y1="27.94" x2="177.8" y2="20.32" width="0.1524" layer="94"/>
<wire x1="177.8" y1="20.32" x2="167.64" y2="20.32" width="0.1524" layer="94"/>
<wire x1="167.64" y1="20.32" x2="167.64" y2="27.94" width="0.1524" layer="94"/>
<text x="165.1" y="15.24" size="1.778" layer="95">BAT-</text>
<text x="172.72" y="27.94" size="1.778" layer="94" rot="R270">+</text>
<text x="172.72" y="20.32" size="1.778" layer="94">-</text>
<text x="50.8" y="10.16" size="1.778" layer="97">BATTERY TERMINAL CONTACTS</text>
<text x="2.54" y="50.8" size="1.778" layer="97">VIN CHARGER CONNECTOR</text>
<text x="259.08" y="-93.98" size="1.778" layer="94" font="vector">1.1</text>
</plain>
<instances>
<instance part="U$1" gate="A" x="121.92" y="43.18"/>
<instance part="GND1" gate="1" x="104.14" y="55.88" rot="MR180"/>
<instance part="GND2" gate="1" x="121.92" y="58.42" rot="R180"/>
<instance part="R1" gate="G$1" x="144.78" y="53.34" rot="R90"/>
<instance part="GND4" gate="1" x="144.78" y="60.96" rot="R180"/>
<instance part="R2" gate="G$1" x="76.2" y="43.18" rot="R180"/>
<instance part="U$2" gate="G$1" x="93.98" y="43.18"/>
<instance part="U1" gate="A" x="205.74" y="48.26"/>
<instance part="R3" gate="G$1" x="182.88" y="58.42" rot="R90"/>
<instance part="R4" gate="G$1" x="228.6" y="58.42" rot="R90"/>
<instance part="GND5" gate="1" x="228.6" y="48.26"/>
<instance part="P+1" gate="G$1" x="182.88" y="73.66"/>
<instance part="P+2" gate="G$1" x="228.6" y="73.66"/>
<instance part="R5" gate="G$1" x="172.72" y="38.1" rot="R90"/>
<instance part="C1" gate="G$1" x="66.04" y="35.56" rot="R90"/>
<instance part="C2" gate="G$1" x="58.42" y="35.56" rot="R90"/>
<instance part="GND7" gate="1" x="60.96" y="25.4"/>
<instance part="GND8" gate="1" x="172.72" y="10.16"/>
<instance part="C3" gate="G$1" x="96.52" y="27.94" rot="R90"/>
<instance part="U$4" gate="A" x="50.8" y="-43.18"/>
<instance part="GND11" gate="1" x="76.2" y="-33.02" rot="R90"/>
<instance part="GND12" gate="1" x="27.94" y="-43.18" rot="R270"/>
<instance part="C5" gate="G$1" x="78.74" y="-53.34" rot="R90"/>
<instance part="C6" gate="G$1" x="86.36" y="-53.34" rot="R90"/>
<instance part="GND13" gate="1" x="83.82" y="-66.04"/>
<instance part="P+5" gate="G$1" x="106.68" y="-45.72" rot="R270"/>
<instance part="GND16" gate="1" x="63.5" y="-10.16"/>
<instance part="GND9" gate="1" x="96.52" y="20.32"/>
<instance part="GND10" gate="1" x="160.02" y="43.18" rot="R90"/>
<instance part="U$3" gate="G$1" x="177.8" y="-35.56"/>
<instance part="GND17" gate="1" x="228.6" y="-17.78" rot="MR180"/>
<instance part="GND19" gate="1" x="185.42" y="35.56"/>
<instance part="SUPPLY1" gate="G$1" x="162.56" y="-60.96" rot="MR180"/>
<instance part="GND6" gate="1" x="152.4" y="-50.8" rot="R270"/>
<instance part="SUPPLY2" gate="G$1" x="198.12" y="-15.24" rot="MR0"/>
<instance part="GND14" gate="1" x="200.66" y="-20.32" rot="R90"/>
<instance part="U$5" gate="G$1" x="17.78" y="33.02" rot="R90"/>
<instance part="GND15" gate="1" x="30.48" y="45.72" rot="R180"/>
<instance part="FRAME1" gate="G$1" x="-7.62" y="-101.6"/>
<instance part="FRAME1" gate="G$2" x="165.1" y="-101.6"/>
</instances>
<busses>
</busses>
<nets>
<net name="VIN_CHARGER" class="0">
<segment>
<wire x1="71.12" y1="43.18" x2="66.04" y2="43.18" width="0.1524" layer="91"/>
<wire x1="58.42" y1="38.1" x2="58.42" y2="40.64" width="0.1524" layer="91"/>
<wire x1="58.42" y1="40.64" x2="66.04" y2="40.64" width="0.1524" layer="91"/>
<wire x1="66.04" y1="40.64" x2="66.04" y2="38.1" width="0.1524" layer="91"/>
<wire x1="66.04" y1="43.18" x2="66.04" y2="40.64" width="0.1524" layer="91"/>
<junction x="66.04" y="40.64"/>
<label x="43.18" y="43.18" size="1.778" layer="95"/>
<pinref part="R2" gate="G$1" pin="2"/>
<pinref part="C2" gate="G$1" pin="+"/>
<pinref part="C1" gate="G$1" pin="2"/>
<wire x1="58.42" y1="40.64" x2="40.64" y2="40.64" width="0.1524" layer="91"/>
<junction x="58.42" y="40.64"/>
<wire x1="45.72" y1="27.94" x2="40.64" y2="27.94" width="0.1524" layer="91"/>
<pinref part="U$5" gate="G$1" pin="P$1"/>
<wire x1="40.64" y1="27.94" x2="25.4" y2="27.94" width="0.1524" layer="91"/>
<label x="30.48" y="25.4" size="1.778" layer="95"/>
<wire x1="40.64" y1="40.64" x2="40.64" y2="27.94" width="0.1524" layer="91"/>
<junction x="40.64" y="27.94"/>
</segment>
<segment>
<wire x1="139.7" y1="38.1" x2="147.32" y2="38.1" width="0.1524" layer="91"/>
<label x="149.86" y="38.1" size="1.778" layer="95"/>
<pinref part="U$1" gate="A" pin="VCC"/>
</segment>
</net>
<net name="GND" class="0">
<segment>
<pinref part="U$1" gate="A" pin="GND"/>
<pinref part="GND1" gate="1" pin="GND"/>
<wire x1="104.14" y1="53.34" x2="104.14" y2="48.26" width="0.1524" layer="91"/>
</segment>
<segment>
<pinref part="U$1" gate="A" pin="PAD"/>
<pinref part="GND2" gate="1" pin="GND"/>
</segment>
<segment>
<pinref part="R1" gate="G$1" pin="2"/>
<pinref part="GND4" gate="1" pin="GND"/>
</segment>
<segment>
<wire x1="228.6" y1="50.8" x2="223.52" y2="50.8" width="0.1524" layer="91"/>
<pinref part="U1" gate="A" pin="AL/CC"/>
<pinref part="GND5" gate="1" pin="GND"/>
</segment>
<segment>
<wire x1="185.42" y1="40.64" x2="187.96" y2="40.64" width="0.1524" layer="91"/>
<wire x1="187.96" y1="38.1" x2="185.42" y2="38.1" width="0.1524" layer="91"/>
<wire x1="185.42" y1="38.1" x2="185.42" y2="40.64" width="0.1524" layer="91"/>
<pinref part="U1" gate="A" pin="GND"/>
<pinref part="U1" gate="A" pin="EP"/>
<pinref part="GND19" gate="1" pin="GND"/>
<junction x="185.42" y="38.1"/>
</segment>
<segment>
<wire x1="58.42" y1="33.02" x2="58.42" y2="27.94" width="0.1524" layer="91"/>
<wire x1="66.04" y1="33.02" x2="66.04" y2="27.94" width="0.1524" layer="91"/>
<wire x1="66.04" y1="27.94" x2="60.96" y2="27.94" width="0.1524" layer="91"/>
<wire x1="60.96" y1="27.94" x2="58.42" y2="27.94" width="0.1524" layer="91"/>
<junction x="60.96" y="27.94"/>
<pinref part="C2" gate="G$1" pin="-"/>
<pinref part="C1" gate="G$1" pin="1"/>
<pinref part="GND7" gate="1" pin="GND"/>
</segment>
<segment>
<wire x1="172.72" y1="20.32" x2="172.72" y2="12.7" width="0.1524" layer="91"/>
<pinref part="GND8" gate="1" pin="GND"/>
</segment>
<segment>
<wire x1="73.66" y1="-33.02" x2="68.58" y2="-33.02" width="0.1524" layer="91"/>
<pinref part="U$4" gate="A" pin="SUB"/>
<pinref part="GND11" gate="1" pin="GND"/>
</segment>
<segment>
<wire x1="30.48" y1="-43.18" x2="35.56" y2="-43.18" width="0.1524" layer="91"/>
<pinref part="U$4" gate="A" pin="GND"/>
<pinref part="GND12" gate="1" pin="GND"/>
</segment>
<segment>
<wire x1="78.74" y1="-55.88" x2="78.74" y2="-63.5" width="0.1524" layer="91"/>
<wire x1="78.74" y1="-63.5" x2="83.82" y2="-63.5" width="0.1524" layer="91"/>
<wire x1="83.82" y1="-63.5" x2="86.36" y2="-63.5" width="0.1524" layer="91"/>
<wire x1="86.36" y1="-63.5" x2="86.36" y2="-55.88" width="0.1524" layer="91"/>
<junction x="83.82" y="-63.5"/>
<pinref part="C5" gate="G$1" pin="-"/>
<pinref part="C6" gate="G$1" pin="1"/>
<pinref part="GND13" gate="1" pin="GND"/>
</segment>
<segment>
<pinref part="GND16" gate="1" pin="GND"/>
<wire x1="63.5" y1="-5.08" x2="63.5" y2="-7.62" width="0.1524" layer="91"/>
</segment>
<segment>
<pinref part="C3" gate="G$1" pin="1"/>
<pinref part="GND9" gate="1" pin="GND"/>
<wire x1="96.52" y1="22.86" x2="96.52" y2="25.4" width="0.1524" layer="91"/>
</segment>
<segment>
<wire x1="157.48" y1="43.18" x2="139.7" y2="43.18" width="0.1524" layer="91"/>
<pinref part="U$1" gate="A" pin="/EN"/>
<pinref part="GND10" gate="1" pin="GND"/>
</segment>
<segment>
<wire x1="223.52" y1="-17.78" x2="223.52" y2="-20.32" width="0.1524" layer="91"/>
<wire x1="223.52" y1="-20.32" x2="228.6" y2="-20.32" width="0.1524" layer="91"/>
<wire x1="223.52" y1="-22.86" x2="223.52" y2="-20.32" width="0.1524" layer="91"/>
<wire x1="223.52" y1="-25.4" x2="223.52" y2="-22.86" width="0.1524" layer="91"/>
<junction x="223.52" y="-20.32"/>
<junction x="223.52" y="-22.86"/>
<junction x="223.52" y="-25.4"/>
<pinref part="U$3" gate="G$1" pin="P$31"/>
<pinref part="GND17" gate="1" pin="GND"/>
<pinref part="U$3" gate="G$1" pin="P$32"/>
<pinref part="U$3" gate="G$1" pin="P$33"/>
<pinref part="U$3" gate="G$1" pin="P$34"/>
</segment>
<segment>
<pinref part="U$3" gate="G$1" pin="P$14"/>
<pinref part="GND6" gate="1" pin="GND"/>
<wire x1="154.94" y1="-50.8" x2="162.56" y2="-50.8" width="0.1524" layer="91"/>
</segment>
<segment>
<pinref part="U$3" gate="G$1" pin="P$29"/>
<pinref part="GND14" gate="1" pin="GND"/>
<wire x1="190.5" y1="-20.32" x2="198.12" y2="-20.32" width="0.1524" layer="91"/>
</segment>
<segment>
<pinref part="U$5" gate="G$1" pin="P$2"/>
<wire x1="25.4" y1="38.1" x2="30.48" y2="38.1" width="0.1524" layer="91"/>
<pinref part="GND15" gate="1" pin="GND"/>
<wire x1="30.48" y1="38.1" x2="30.48" y2="43.18" width="0.1524" layer="91"/>
</segment>
</net>
<net name="N$1" class="0">
<segment>
<wire x1="139.7" y1="48.26" x2="144.78" y2="48.26" width="0.1524" layer="91"/>
<pinref part="U$1" gate="A" pin="PROG"/>
<pinref part="R1" gate="G$1" pin="1"/>
</segment>
</net>
<net name="N$2" class="0">
<segment>
<wire x1="81.28" y1="43.18" x2="86.36" y2="43.18" width="0.1524" layer="91"/>
<pinref part="R2" gate="G$1" pin="1"/>
<pinref part="U$2" gate="G$1" pin="A"/>
</segment>
</net>
<net name="N$3" class="0">
<segment>
<wire x1="99.06" y1="43.18" x2="104.14" y2="43.18" width="0.1524" layer="91"/>
<pinref part="U$2" gate="G$1" pin="K"/>
<pinref part="U$1" gate="A" pin="CHRG"/>
</segment>
</net>
<net name="BAT+" class="0">
<segment>
<pinref part="R5" gate="G$1" pin="1"/>
<wire x1="172.72" y1="33.02" x2="172.72" y2="27.94" width="0.1524" layer="91"/>
<label x="165.1" y="30.48" size="1.778" layer="95"/>
<wire x1="187.96" y1="45.72" x2="180.34" y2="45.72" width="0.1524" layer="91"/>
<wire x1="180.34" y1="45.72" x2="180.34" y2="33.02" width="0.1524" layer="91"/>
<pinref part="U1" gate="A" pin="SENSE-"/>
<wire x1="172.72" y1="33.02" x2="180.34" y2="33.02" width="0.1524" layer="91"/>
<junction x="172.72" y="33.02"/>
</segment>
<segment>
<wire x1="63.5" y1="5.08" x2="71.12" y2="5.08" width="0.1524" layer="91"/>
<label x="73.66" y="5.08" size="1.778" layer="95"/>
</segment>
</net>
<net name="SENSE_LOAD" class="0">
<segment>
<wire x1="187.96" y1="48.26" x2="180.34" y2="48.26" width="0.1524" layer="91"/>
<wire x1="180.34" y1="48.26" x2="180.34" y2="50.8" width="0.1524" layer="91"/>
<wire x1="180.34" y1="50.8" x2="172.72" y2="50.8" width="0.1524" layer="91"/>
<wire x1="172.72" y1="50.8" x2="172.72" y2="43.18" width="0.1524" layer="91"/>
<pinref part="U1" gate="A" pin="SENSE+"/>
<pinref part="R5" gate="G$1" pin="2"/>
<label x="167.64" y="48.26" size="1.778" layer="95"/>
</segment>
<segment>
<wire x1="104.14" y1="38.1" x2="96.52" y2="38.1" width="0.1524" layer="91"/>
<label x="83.82" y="35.56" size="1.778" layer="95"/>
<pinref part="U$1" gate="A" pin="BAT"/>
<pinref part="C3" gate="G$1" pin="2"/>
<wire x1="96.52" y1="30.48" x2="96.52" y2="38.1" width="0.1524" layer="91"/>
</segment>
<segment>
<wire x1="35.56" y1="-38.1" x2="22.86" y2="-38.1" width="0.1524" layer="91"/>
<label x="20.32" y="-35.56" size="1.778" layer="95"/>
<pinref part="U$4" gate="A" pin="VIN"/>
</segment>
<segment>
<wire x1="68.58" y1="-38.1" x2="81.28" y2="-38.1" width="0.1524" layer="91"/>
<label x="83.82" y="-38.1" size="1.778" layer="95"/>
<pinref part="U$4" gate="A" pin="VIN2"/>
</segment>
<segment>
<wire x1="35.56" y1="-48.26" x2="17.78" y2="-48.26" width="0.1524" layer="91"/>
<label x="17.78" y="-53.34" size="1.778" layer="95"/>
<pinref part="U$4" gate="A" pin="ENABLE"/>
</segment>
</net>
<net name="VDD" class="0">
<segment>
<wire x1="182.88" y1="63.5" x2="182.88" y2="71.12" width="0.1524" layer="91"/>
<pinref part="R3" gate="G$1" pin="2"/>
<pinref part="P+1" gate="G$1" pin="VDD"/>
</segment>
<segment>
<wire x1="228.6" y1="63.5" x2="228.6" y2="71.12" width="0.1524" layer="91"/>
<pinref part="R4" gate="G$1" pin="2"/>
<pinref part="P+2" gate="G$1" pin="VDD"/>
</segment>
<segment>
<wire x1="68.58" y1="-43.18" x2="71.12" y2="-43.18" width="0.1524" layer="91"/>
<wire x1="71.12" y1="-43.18" x2="71.12" y2="-45.72" width="0.1524" layer="91"/>
<wire x1="71.12" y1="-45.72" x2="71.12" y2="-48.26" width="0.1524" layer="91"/>
<wire x1="71.12" y1="-48.26" x2="68.58" y2="-48.26" width="0.1524" layer="91"/>
<wire x1="71.12" y1="-45.72" x2="78.74" y2="-45.72" width="0.1524" layer="91"/>
<wire x1="78.74" y1="-50.8" x2="78.74" y2="-45.72" width="0.1524" layer="91"/>
<wire x1="78.74" y1="-45.72" x2="86.36" y2="-45.72" width="0.1524" layer="91"/>
<wire x1="86.36" y1="-45.72" x2="86.36" y2="-50.8" width="0.1524" layer="91"/>
<wire x1="86.36" y1="-45.72" x2="104.14" y2="-45.72" width="0.1524" layer="91"/>
<junction x="71.12" y="-45.72"/>
<junction x="78.74" y="-45.72"/>
<junction x="86.36" y="-45.72"/>
<pinref part="U$4" gate="A" pin="SENSE/ADJ"/>
<pinref part="U$4" gate="A" pin="VOUT"/>
<pinref part="C5" gate="G$1" pin="+"/>
<pinref part="C6" gate="G$1" pin="2"/>
<pinref part="P+5" gate="G$1" pin="VDD"/>
</segment>
<segment>
<pinref part="U$3" gate="G$1" pin="P$15"/>
<pinref part="SUPPLY1" gate="G$1" pin="VDD"/>
<wire x1="162.56" y1="-58.42" x2="162.56" y2="-53.34" width="0.1524" layer="91"/>
</segment>
<segment>
<pinref part="SUPPLY2" gate="G$1" pin="VDD"/>
<pinref part="U$3" gate="G$1" pin="P$30"/>
<wire x1="198.12" y1="-17.78" x2="190.5" y2="-17.78" width="0.1524" layer="91"/>
</segment>
</net>
<net name="P4_2_UCB1_I2C_SCL" class="0">
<segment>
<wire x1="198.12" y1="-38.1" x2="190.5" y2="-38.1" width="0.1524" layer="91"/>
<pinref part="U$3" gate="G$1" pin="P$22"/>
<label x="203.2" y="-38.1" size="1.778" layer="95"/>
</segment>
<segment>
<wire x1="187.96" y1="53.34" x2="182.88" y2="53.34" width="0.1524" layer="91"/>
<wire x1="182.88" y1="53.34" x2="180.34" y2="53.34" width="0.1524" layer="91"/>
<junction x="182.88" y="53.34"/>
<pinref part="U1" gate="A" pin="SCL"/>
<pinref part="R3" gate="G$1" pin="1"/>
<label x="154.94" y="53.34" size="1.778" layer="95"/>
</segment>
</net>
<net name="P4_1_UCB1_I2C_SDA" class="0">
<segment>
<wire x1="198.12" y1="-40.64" x2="190.5" y2="-40.64" width="0.1524" layer="91"/>
<pinref part="U$3" gate="G$1" pin="P$21"/>
<label x="203.2" y="-40.64" size="1.778" layer="95"/>
</segment>
<segment>
<wire x1="223.52" y1="53.34" x2="228.6" y2="53.34" width="0.1524" layer="91"/>
<wire x1="228.6" y1="53.34" x2="233.68" y2="53.34" width="0.1524" layer="91"/>
<junction x="228.6" y="53.34"/>
<pinref part="U1" gate="A" pin="SDA"/>
<pinref part="R4" gate="G$1" pin="1"/>
<label x="236.22" y="53.34" size="1.778" layer="95"/>
</segment>
</net>
</nets>
</sheet>
</sheets>
</schematic>
</drawing>
</eagle>
